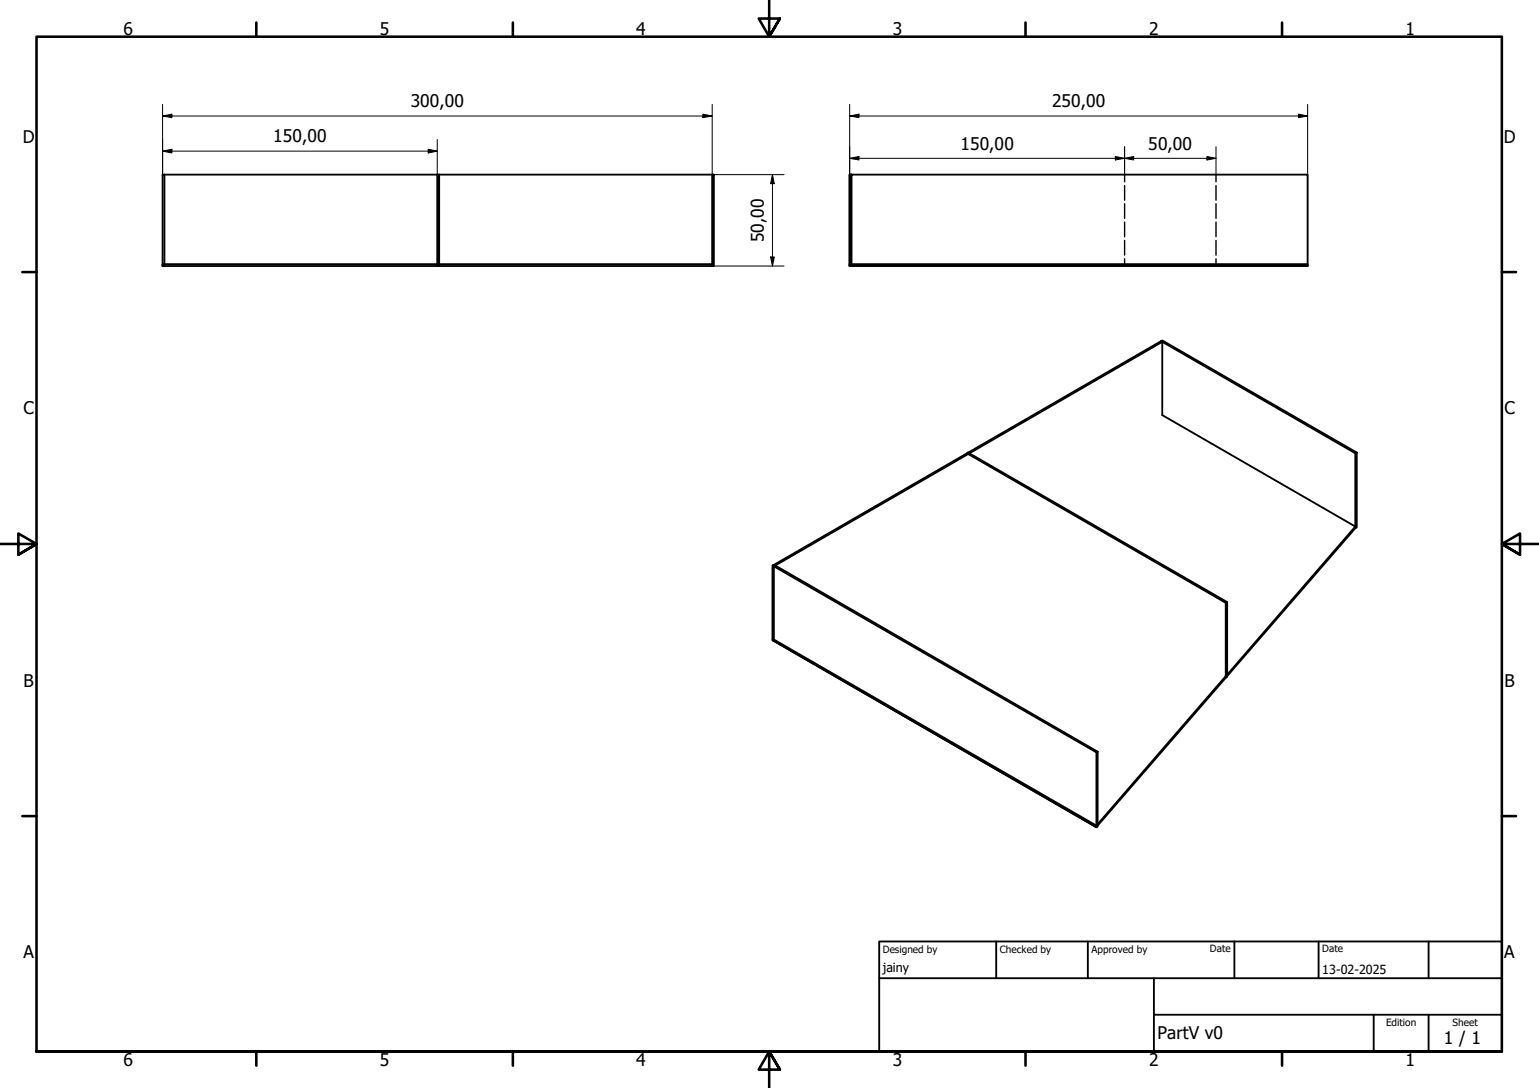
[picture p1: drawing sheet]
<svg xmlns="http://www.w3.org/2000/svg" width="420mm" height="297mm" viewBox="0 0 420 297" stroke-linecap="round" stroke-linejoin="round" font-family="sans-serif">
<!-- layer: Hidden (ISO) -->
<g fill="none" stroke="#000" stroke-width=".38">
<path d="M307 47.7v1.9M307 50.7v4M307 55.6v4M332 47.7v1.9M332 50.7v4M332 55.6v4M44.4 72.1h.2M44.8 72.1h.1M119.4 72.1h.2M119.8 72.1h.1M307 60.6v4M307 65.6v4"/>
<path d="M307 70.7v1.9M332 60.6v4M332 65.6v4M332 70.7v1.9"/>
</g>
<!-- layer: Visible (ISO) -->
<g fill="none" stroke="#000" stroke-width=".51">
<path d="M44.9 47.7h149.5M119.4 47.7v24.9h.5v-24.9M194.4 47.7h.5v24.9h-.5zM232 47.7v24.9v-24.9h125v24.9h-125h.5v-24.9zM44.4 72.1v.5v-24.9h.5v24.9h-.5M44.9 72.6h74.5M44.9 72.1h74.5M119.9 72.1h74.5v.5h-74.5M232 72.1h125v.5h-125zM317 93.1l.3-.2 53.1 30.7M317 93.1l.3 .2-106 61.3M317 93.1l-106.1 61.3 88.4 51"/>
<path d="M317 93.1l53 30.6M317.3 93.3v20l52.7 30.4v.5l-35 40.4M264 123.7l.3-.1 70.7 40.8-.4 .2zM370 123.7l.4-.1v20.4l-.4 .2zM210.9 154.4l.4 .2v20.4l-.4-.2zM370 143.7l-35 40.5M210.9 174.4l88.4 51v.5l-88.4-51.1zM335 164.4v20.4l-.4 .2v-20.4M334.6 185l-34.9 40.4M334.6 184.6l-34.9 40.4M299.3 205.4l.4-.2v20.5l-.4 .2zM299.7 205.2l-88.4-51-.4 .2v20.4l88.4 51.1"/>
</g>
<!-- layer: Border (ISO) -->
<g fill="none" stroke="#000" stroke-width=".7">
<path d="M70 6.1v3.9M140 6.1v3.9M210 0v10l-2.9-4.9h5.8l-2.9 4.9 2.9-4.9M280 6.1v3.9M350 6.1v3.9M6.1 74.3h3.9M410 74.3h3.9M0 148.5h10l-5-2.8v5.7l5-2.9-5 2.9M420 148.5h-10l5-2.8v5.7l-5-2.9 5 2.9M6.1 222.8h3.9M410 222.8h3.9M10 287.1v-277.1h400v277.1h-400h400"/>
<path d="M70 287.1v3.8M140 287.1v3.8M212.9 292l-2.9-4.9 2.9 4.9h-5.8l2.9-4.9v9.9M280 287.1v3.8M350 287.1v3.8"/>
</g>
<!-- layer: Title (ISO) -->
<path d="M240 257h170v30.1h-170zM272 257v10.1M297 257v10.1M337 257v10.1M360 257v10.1M390 257v10.1M240 267.1h170M315 277h95M315 267.1v20M375 277v10.1M390 277v10.1" fill="none" stroke="#000" stroke-width=".51"/>
<!-- layer: Dimension (ISO) -->
<g fill="none" stroke="#000" stroke-width=".27">
<path d="M44.4 31.7l2.5-.5v.9zM44.4 31.7h150M44.4 28.5v19.2M119.4 38.1v9.6M191.9 31.2l2.5 .5-2.5 .4zM194.4 28.5v19.2M232 31.7l2.5-.5v.9zM232 31.7h125M232 28.5v19.2M354.5 31.2l2.5 .5-2.5 .4zM357 28.5v19.2M44.4 41.3l2.5-.5v1z"/>
<path d="M44.4 41.3h75M116.9 40.8l2.5 .5-2.5 .5zM194.9 47.7h19.2M210.9 47.7l.5 2.5h-1zM210.9 47.7v24.9M232 43.2l2.5-.5v1zM232 43.2h100M304.5 42.7l2.5 .5-2.5 .5zM307 43.2l2.5-.5v1zM307 40.1v7.6M329.5 42.7l2.5 .5-2.5 .5zM332 40.1v7.6"/>
<path d="M194.9 72.6h19.2M210.4 70.2h1l-.5 2.4z"/>
</g>
<path d="M44.4 31.7l2.5-.5v.9zM191.9 31.2l2.5 .5-2.5 .4zM232 31.7l2.5-.5v.9zM354.5 31.2l2.5 .5-2.5 .4zM44.4 41.3l2.5-.5v1zM116.9 40.8l2.5 .5-2.5 .5zM210.9 47.7l.5 2.5h-1zM232 43.2l2.5-.5v1zM304.5 42.7l2.5 .5-2.5 .5zM307 43.2l2.5-.5v1zM329.5 42.7l2.5 .5-2.5 .5zM210.4 70.2h1l-.5 2.4z" fill="#000"/>
<g font-size="4.8">
<text x="33.7" y="9.6">6</text>
<text x="103.7" y="9.6">5</text>
<text x="173.7" y="9.6">4</text>
<text x="243.7" y="9.6">3</text>
<text x="313.7" y="9.6">2</text>
<text x="383.7" y="9.6">1</text>
<text x="112.1" y="29.3">300,00</text>
<text x="287.2" y="29.3">250,00</text>
<text x="6.2" y="38.9">D</text>
<text x="74.6" y="38.8">150,00</text>
<text x="262.2" y="40.8">150,00</text>
<text x="313.5" y="40.8">50,00</text>
<text x="410.5" y="38.9">D</text>
<text x="208.5" y="66.2" transform="rotate(-90 208.5 66.2)">50,00</text>
<text x="6.4" y="113.1">C</text>
<text x="410.7" y="113.1">C</text>
<text x="6.4" y="187.4">B</text>
<text x="410.7" y="187.4">B</text>
<text x="6.4" y="261.7">A</text>
<text x="410.7" y="261.7">A</text>
<text x="316" y="283.8">PartV v0</text>
<text x="394.2" y="285">1 / 1</text>
<text x="33.7" y="290.9">6</text>
<text x="103.7" y="290.9">5</text>
<text x="173.7" y="290.9">4</text>
<text x="243.7" y="290.9">3</text>
<text x="313.7" y="290.9">2</text>
<text x="383.7" y="290.9">1</text>
</g>
<g font-size="3.4">
<text x="241" y="265.4">jainy</text>
<text x="361" y="266">13-02-2025</text>
</g>
<g font-size="2.7">
<text x="241" y="260.1">Designed by</text>
<text x="273" y="260.1">Checked by</text>
<text x="298" y="260.1">Approved by</text>
<text x="330.3" y="260">Date</text>
<text x="361" y="260">Date</text>
<text x="378.4" y="280.1">Edition</text>
<text x="396.6" y="280.1">Sheet</text>
</g>
</svg>
